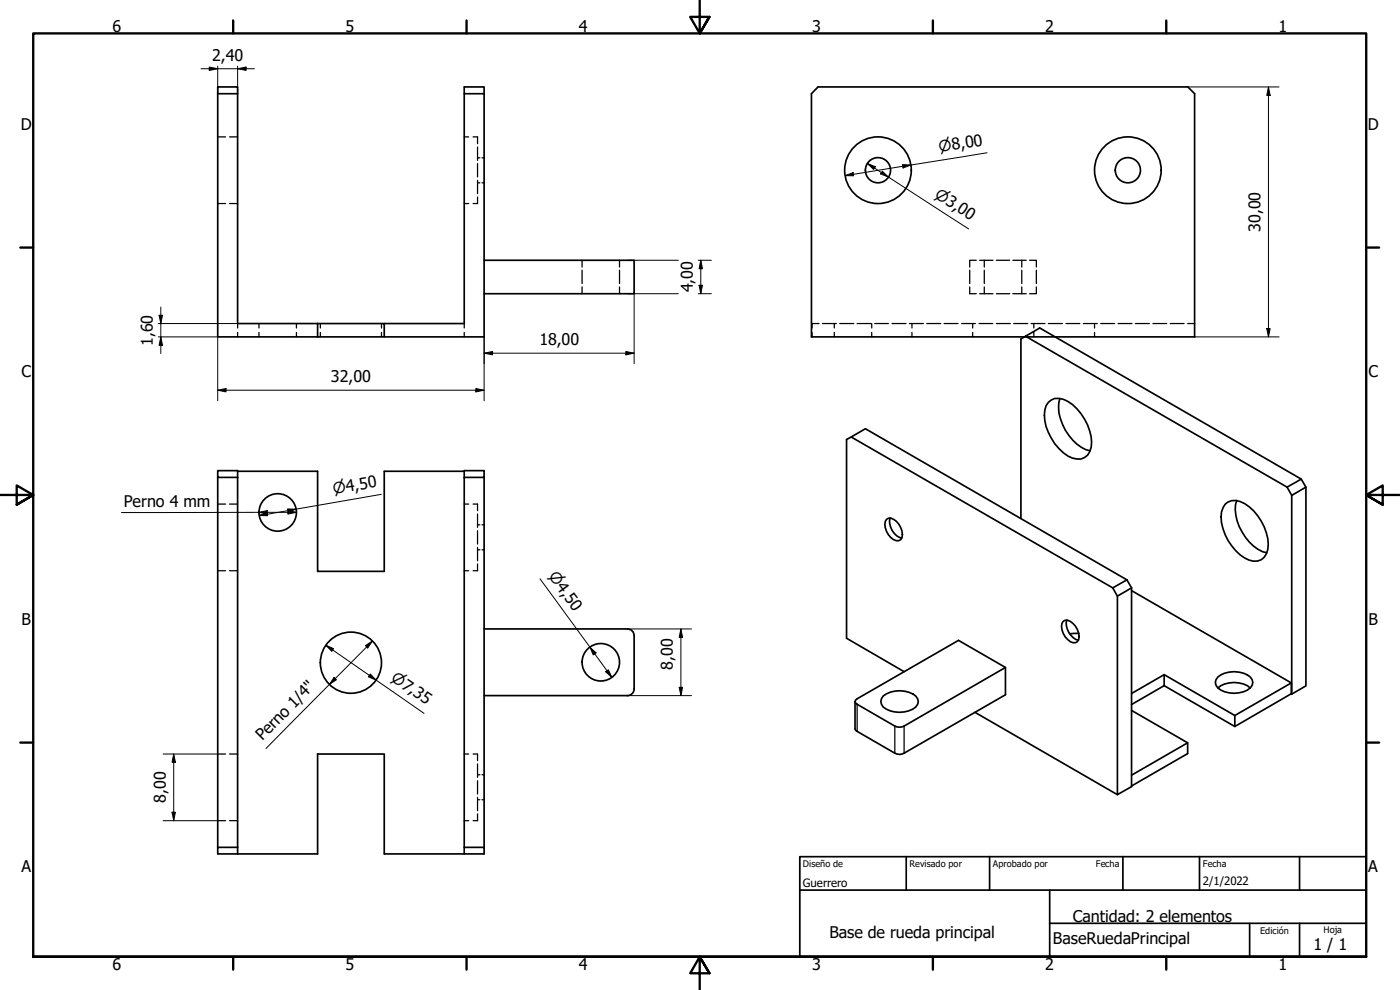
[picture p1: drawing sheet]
<svg xmlns="http://www.w3.org/2000/svg" width="420mm" height="297mm" viewBox="0 0 420 297" stroke-linecap="round" stroke-linejoin="round" font-family="sans-serif">
<!-- layer: Oculto (ISO) -->
<g fill="none" stroke="#000" stroke-width=".38">
<path d="M65.3 41.1h2.4M68.9 41.1h2.4M139.3 41.1h1.4M142 41.1h1.3v2M143.3 44.1v4M143.3 49.1v4M143.3 54.1v4M143.3 59.1v2h-1.3M143.3 47.4h.7M143.3 54.8h.7M144.7 47.4h.6M144.7 54.8h.6"/>
<path d="M65.3 61.1h2.4M68.9 61.1h2.4M139.3 61.1h1.4M174.7 78.1v2M185.9 78.1v2M293 78.1h-2v2M294 78.1h4M295.4 78.1v2M299 78.1h4M304 78.1h4M306.6 78.1v2M309 78.1h2v2"/>
<path d="M71.3 97.1v1.3M71.3 99.7v1.4M77.7 97.1v1.3M77.7 99.7v1.4M89 97.1v1.3M89 99.7v1.4M96.1 97.1v1.3M96.1 99.7v1.4M114.5 97.1v1.3M114.5 99.7v1.4M139.3 97.1v1.3M139.3 99.7v1.4"/>
<path d="M174.7 81.1v4M174.7 86.1v2M185.9 81.1v4M185.9 86.1v2M243.7 99.7v1.4M245.8 97.1h-2.1v1.3M246.8 97.1h4.2M250.4 97.1v1.3M250.4 99.7v1.4M252 97.1h4.2M257.2 97.1h4.2M261.6 97.1v1.3"/>
<path d="M261.6 99.7v1.4M262.5 97.1h4.1M267.7 97.1h4.2M272.9 97.1h4.2M273.7 97.1v1.3M273.7 99.7v1.4M278.1 97.1h4.2M283.3 97.1h4.2M288.6 97.1h4.1M291 86.1v2h2M291 81.1v4M291.9 97.1v1.3"/>
<path d="M291.9 99.7v1.4M293.8 97.1h4.1M294 88.1h4M295.4 81.1v4M295.4 86.1v2M299 97.1h4.2M299 88.1h4M304 88.1h4M304.2 97.1h4.2M306.6 81.1v4M306.6 86.1v2M309.4 97.1h4.2"/>
<path d="M310.3 97.1v1.3M310.3 99.7v1.4M311 86.1v2h-2M311 81.1v4M314.6 97.1h4.2M319.9 97.1h4.1M325.1 97.1h4.2M328.5 97.1v1.3M328.5 99.7v1.4M330.3 97.1h4.2M335.5 97.1h4.2M340.7 97.1h4.2"/>
<path d="M346 97.1h4.1M351.2 97.1h4.1M356.4 97.1h2.1M65.3 151.2h2.4M68.9 151.2h2.4M139.3 151.2h1.4M142 151.2h1.3v2M143.3 154.2v4M143.3 159.2v4M143.3 157.5h.7M144.7 157.5h.6M65.3 171.2h2.4"/>
<path d="M68.9 171.2h2.4M139.3 171.2h1.4M143.3 164.3v4M143.3 169.2v2h-1.3M143.3 165h.7M144.7 165h.6M65.3 226.2h2.4M68.9 226.2h2.4M139.3 226.2h1.4M142 226.2h1.3v2M143.3 229.2v4M143.3 234.2v4"/>
<path d="M143.3 239.3v4M143.3 232.5h.7M143.3 240h.7M144.7 232.5h.6M144.7 240h.6M65.3 246.2h2.4M68.9 246.2h2.4M139.3 246.2h1.4M143.3 244.2v2h-1.3"/>
</g>
<!-- layer: Visible (ISO) -->
<g fill="none" stroke="#000" stroke-width=".51">
<path d="M65.3 28.1v73h30M65.3 26.1h6v2h-6zM71.3 28.1v69h24M139.3 28.1v-2h6v2M145.3 28.1h-6v69h-24M145.3 28.1v73h-30M245.5 26.1h111l2 2v73h-115v-73zM145.3 78.1h45v10h-45M95.3 97.1h20v4h-20M95.3 97.1v4M307.8 100.9l-1.4 .8v53.9M307.8 100.9l78.5 45.3"/>
<path d="M307.8 100.9l4.2-2.5 78.5 45.3M318.1 119.6a14.1 14.1 0 0 0 5.1 13.7l2.7 1.6 1.3 .3M255.5 131.1l78.4 45.3M314.6 120.7a3.9 3.9 0 0 1 4.6-.9 15 15 0 0 1 8.3 14.4 4 4 0 0 1-5.6 3.3 15 15 0 0 1-8.3-14.5l.3-1.3zM65.3 143.2v111M71.3 141.4h24v30h20v-30h24M71.3 143.2h-6v-2h6v115M139.3 143.2h6v-2h-6v113M145.3 143.2v111M266.1 155.8l.5-.3a3.8 3.8 0 0 1 3.7 2.8 3.4 3.4 0 0 1 0 3.6 2.22 2.22 0 0 1-3-.6 4.6 4.6 0 0 1-1.2-5.5zM267.1 155.4a5.2 5.2 0 0 0 3.5 6.1M367.7 151.3a4.5 4.5 0 0 1 5.9-.2 15.3 15.3 0 0 1 6.9 13.7 3.9 3.9 0 0 1-5.6 3.3 14.9 14.9 0 0 1-8.3-14.4z"/>
<path d="M371.2 150.2a12.6 12.6 0 0 0 2.6 11.1 11.1 11.1 0 0 0 6.4 4.5M386.3 146.2l4.2-2.5 1.4 2.5-4.2 2.4M386.3 146.2l1.4 2.4M387.7 148.6v59.7l-.2-.2M391.9 146.2v59.6l-4.2 2.5M338.2 174l-4.3 2.4 1.4 2.5 4.3-2.5M338.2 174l-78.5-45.4-5.6 3.3v59.6l17.2 10M338.2 174l1.4 2.4M339.6 176.4v59.6l-4.3 2.4v-59.5M339.6 177.2l47.9 27.7-16.9 9.8M145.3 188.7h43a2 2 0 0 1 2 2v16M319.1 186.4a2.14 2.14 0 0 1 2.9 .7 4.5 4.5 0 0 1 1.3 5.4 2.14 2.14 0 0 1-2.9-.6 4.5 4.5 0 0 1-1.3-5.5z"/>
<path d="M320.2 186a5.2 5.2 0 0 0 3.5 6.1M323.8 190l-2.8 .2M190.3 206.7a2 2 0 0 1-2 2h-43M256.8 210l30.9-17.9 14.1 8.2-30.5 17.6a3.2 3.2 0 0 1-2.8 0l-11.3-6.6-.6-.8zM265 208.8a8.3 8.3 0 0 1 9.8 0 2.32 2.32 0 0 1-.9 4 8.6 8.6 0 0 1-8.9-.7 2.3 2.3 0 0 1 0-3.3zM292.6 213.7l42.7 24.7M301.8 200.3v8.2l-30.5 17.5a2.75 2.75 0 0 1-2.8 0l-11.7-6.9-.2-.4v-8.2M339.6 213.2l16.8 9.7v3.2l-16.8 9.7M349.4 205.7l21.2 12.3v-3.3l-21.2-12.3v3.3l-9.8 5.7M349.4 202.4l-9.8 5.7M365.5 203.1a8.2 8.2 0 0 1 9.7 0 2.32 2.32 0 0 1-.9 4 8.4 8.4 0 0 1-8.8-.7 2.17 2.17 0 0 1 0-3.3zM365.5 206.4a8 8 0 0 1 9.7 0"/>
<path d="M387.5 204.9v3.2l-16.9 9.9M356.4 222.9l-16.8 9.7M71.3 254.2h-6v2h30v-30h20v30h24M139.3 254.2h6v2h-6z"/>
<circle cx="263.5" cy="51.1" r="10"/>
<circle cx="263.5" cy="51.1" r="3.8"/>
<circle cx="338.5" cy="51.1" r="10"/>
<circle cx="338.5" cy="51.1" r="3.8"/>
<circle cx="83.3" cy="153.8" r="5.6"/>
<circle cx="105.3" cy="198.8" r="9.2"/>
<circle cx="180.3" cy="198.7" r="5.6"/>
</g>
<!-- layer: Visible fina (ISO) -->
<path d="M257.2 211.3v8.1M268.5 217.9v8.1M271.3 217.9v8.1" fill="none" stroke="#000" stroke-width=".38"/>
<!-- layer: Borde (ISO) -->
<g fill="none" stroke="#000" stroke-width=".7">
<path d="M70 6.1v3.9M140 6.1v3.9M210 0v10l-2.9-4.9h5.8l-2.9 4.9 2.9-4.9M280 6.1v3.9M350 6.1v3.9M6.1 74.3h3.9M410 74.3h3.9M0 148.5h10l-5-2.8v5.7l5-2.9-5 2.9M420 148.5h-10l5-2.8v5.7l-5-2.9 5 2.9M6.1 222.8h3.9M410 222.8h3.9M10 287.1v-277.1h400v277.1h-400h400"/>
<path d="M70 287.1v3.8M140 287.1v3.8M212.9 292l-2.9-4.9 2.9 4.9h-5.8l2.9-4.9v9.9M280 287.1v3.8M350 287.1v3.8"/>
</g>
<path d="M240 257h170v30.1h-170zM272 257v10.1M297 257v10.1M337 257v10.1M360 257v10.1M390 257v10.1M240 267.1h170M315 277h95M315 267.1v20M375 277v10.1M390 277v10.1" fill="none" stroke="#000" stroke-width=".51"/>
<!-- layer: Cota (ISO) -->
<g fill="none" stroke="#000" stroke-width=".3">
<path d="M65.3 19.9v8.2M71.3 19.9v8.2M60.3 20.6h16M62.8 20.1l2.5 .5-2.5 .5zM71.3 20.6l2.6-.5v1zM356.5 26.1h27.4M380.7 26.1l.5 2.5h-1zM380.7 26.1v75M253.6 52.7l2.4-.9 .2 1zM260.3 49.1l2.4 .9-.5 .8zM260.3 49.1l30.4 19.6M264.8 51.4l1.8 1.7-2.3-.9z"/>
<path d="M270.8 49.4l2.6 .1-2.4 .9zM296.2 45.8l-42.6 6.9M188.3 78.1h15.3M209.5 78.1h4M210.3 78.1l.5 2.5h-1zM210.3 78.1v10M47.5 97.1h23.8M47.8 94.6h1l-.5 2.5zM48.3 92.1v14M188.3 88.1h15.3M190.3 88.1v21M209.5 88.1h4"/>
<path d="M209.8 85.6h1l-.5 2.5zM380.2 98.6h1l-.5 2.5zM47.5 101.1h17.8v19.2M48.3 101.1l.5 2.5h-1zM65.3 117.1l2.5-.5v1zM65.3 117.1h80M142.8 116.6l2.5 .5-2.5 .5zM145.3 106l2.5-.5v1zM145.3 101.1v19.2M145.3 106h45M187.8 105.5l2.5 .5-2.5 .5zM358.5 101.1h25.4"/>
<path d="M77.7 153.7l2.5-.5v1zM77.8 154.7l2.3-.9 .2 .9zM86.3 152.7l2.5 .1-2.3 .9zM86.4 153.2l2.6 .5-2.6 .5zM89 153.7l-52.6 .1M114.4 148.3l-36.6 6.4M162.1 173.7l21.5 29.5M97.8 193.6l2.3 1-.5 .8zM97.8 193.6l29.5 20.4M109.7 193.7l2.1-1.4-1.4 2.1zM111.8 192.3l-32 32.3M177 194.2l1.9 1.7-.8 .6z"/>
<path d="M188.3 188.7h19.2M204.3 188.7l.6 2.5h-1.1zM204.3 188.7v20M100.3 203.2l.7 .7-2.1 1.4zM111.1 202.2l1.8 1.9-2.3-1zM181.7 201.5l.9-.5 1 2.2zM188.3 208.7h19.2M203.8 206.2h1.1l-.6 2.5zM49 226.2h16.3M52.1 226.2l.5 2.5h-1zM52.1 226.2v20M49 246.2h16.3"/>
<path d="M51.6 243.7h1l-.5 2.5z"/>
</g>
<g fill="#000">
<path d="M62.8 20.1l2.5 .5-2.5 .5z" fill-rule="evenodd"/>
<path d="M71.3 20.6l2.6-.5v1z" fill-rule="evenodd"/>
<path d="M380.7 26.1l.5 2.5h-1z" fill-rule="evenodd"/>
<path d="M253.6 52.7l2.4-.9 .2 1z" fill-rule="evenodd"/>
<path d="M260.3 49.1l2.4 .9-.5 .8z" fill-rule="evenodd"/>
<path d="M264.8 51.4l1.8 1.7-2.3-.9z" fill-rule="evenodd"/>
<path d="M270.8 49.4l2.6 .1-2.4 .9z" fill-rule="evenodd"/>
<path d="M47.8 94.6h1l-.5 2.5z" fill-rule="evenodd"/>
<path d="M209.8 85.6h1l-.5 2.5z" fill-rule="evenodd"/>
<path d="M210.3 78.1l.5 2.5h-1z" fill-rule="evenodd"/>
<path d="M380.2 98.6h1l-.5 2.5z" fill-rule="evenodd"/>
<path d="M48.3 101.1l.5 2.5h-1z" fill-rule="evenodd"/>
<path d="M65.3 117.1l2.5-.5v1z" fill-rule="evenodd"/>
<path d="M142.8 116.6l2.5 .5-2.5 .5z" fill-rule="evenodd"/>
<path d="M145.3 106l2.5-.5v1z" fill-rule="evenodd"/>
<path d="M187.8 105.5l2.5 .5-2.5 .5z" fill-rule="evenodd"/>
<path d="M77.8 154.7l2.3-.9 .2 .9z" fill-rule="evenodd"/>
<path d="M77.7 153.7l2.5-.5v1z" fill-rule="evenodd"/>
<path d="M86.4 153.2l2.6 .5-2.6 .5z" fill-rule="evenodd"/>
<path d="M86.3 152.7l2.5 .1-2.3 .9z" fill-rule="evenodd"/>
<path d="M97.8 193.6l2.3 1-.5 .8z" fill-rule="evenodd"/>
<path d="M109.7 193.7l2.1-1.4-1.4 2.1z" fill-rule="evenodd"/>
<path d="M177 194.2l1.9 1.7-.8 .6z" fill-rule="evenodd"/>
<path d="M204.3 188.7l.6 2.5h-1.1z" fill-rule="evenodd"/>
<path d="M100.3 203.2l.7 .7-2.1 1.4z" fill-rule="evenodd"/>
<path d="M111.1 202.2l1.8 1.9-2.3-1z" fill-rule="evenodd"/>
<path d="M181.7 201.5l.9-.5 1 2.2z" fill-rule="evenodd"/>
<path d="M203.8 206.2h1.1l-.6 2.5z" fill-rule="evenodd"/>
<path d="M52.1 226.2l.5 2.5h-1z" fill-rule="evenodd"/>
<path d="M51.6 243.7h1l-.5 2.5z" fill-rule="evenodd"/>
</g>
<g font-size="4.8">
<text x="33.7" y="9.6">6</text>
<text x="103.7" y="9.6">5</text>
<text x="173.7" y="9.6">4</text>
<text x="243.7" y="9.6">3</text>
<text x="313.7" y="9.6">2</text>
<text x="383.7" y="9.6">1</text>
<text x="63.6" y="18.2">2,40</text>
<text x="6.2" y="38.9">D</text>
<text x="410.5" y="38.9">D</text>
<text x="378.3" y="69.6" transform="rotate(-90 378.3 69.6)">30,00</text>
<text x="207.9" y="87.7" transform="rotate(-90 207.9 87.7)">4,00</text>
<text x="45.8" y="103.7" transform="rotate(-90 45.8 103.7)">1,60</text>
<text x="161.9" y="103.6">18,00</text>
<text x="6.4" y="113.1">C</text>
<text x="410.7" y="113.1">C</text>
<text x="99.3" y="114.7">32,00</text>
<text x="37.2" y="152.2">Perno 4 mm</text>
<text x="6.4" y="187.4">B</text>
<text x="410.7" y="187.4">B</text>
<text x="201.9" y="200.9" transform="rotate(-90 201.9 200.9)">8,00</text>
<text x="78.7" y="222.4" transform="rotate(-45 78.7 222.4)">Perno 1/4''</text>
<text x="49.7" y="240.9" transform="rotate(-90 49.7 240.9)">8,00</text>
<text x="6.4" y="261.7">A</text>
<text x="410.7" y="261.7">A</text>
<text x="248.9" y="281.5">Base de rueda principal</text>
<text x="322" y="276.6">Cantidad: 2 elementos</text>
<text x="316" y="283.4">BaseRuedaPrincipal</text>
<text x="394.2" y="285">1 / 1</text>
<text x="33.7" y="290.9">6</text>
<text x="103.7" y="290.9">5</text>
<text x="173.7" y="290.9">4</text>
<text x="243.7" y="290.9">3</text>
<text x="313.7" y="290.9">2</text>
<text x="383.7" y="290.9">1</text>
</g>
<g font-size="4.6">
<text x="282" y="45.7" transform="rotate(-9 282 45.7)">⌀8,00</text>
<text x="280.2" y="59" transform="rotate(33 280.2 59)">⌀3,00</text>
<text x="100.2" y="148.3" transform="rotate(-10 100.2 148.3)">⌀4,50</text>
<text x="164.5" y="172.8" transform="rotate(54 164.5 172.8)">⌀4,50</text>
<text x="117.1" y="204.1" transform="rotate(35 117.1 204.1)">⌀7,35</text>
</g>
<g font-size="3.4">
<text x="241" y="266">Guerrero</text>
<text x="361" y="265.5">2/1/2022</text>
</g>
<g font-size="2.7">
<text x="241" y="260.2">Diseño de</text>
<text x="273" y="260.1">Revisado por</text>
<text x="298" y="260.1">Aprobado por</text>
<text x="328.9" y="260.1">Fecha</text>
<text x="361" y="260.1">Fecha</text>
<text x="378.2" y="280.3">Edición</text>
<text x="397.2" y="280">Hoja</text>
</g>
</svg>
